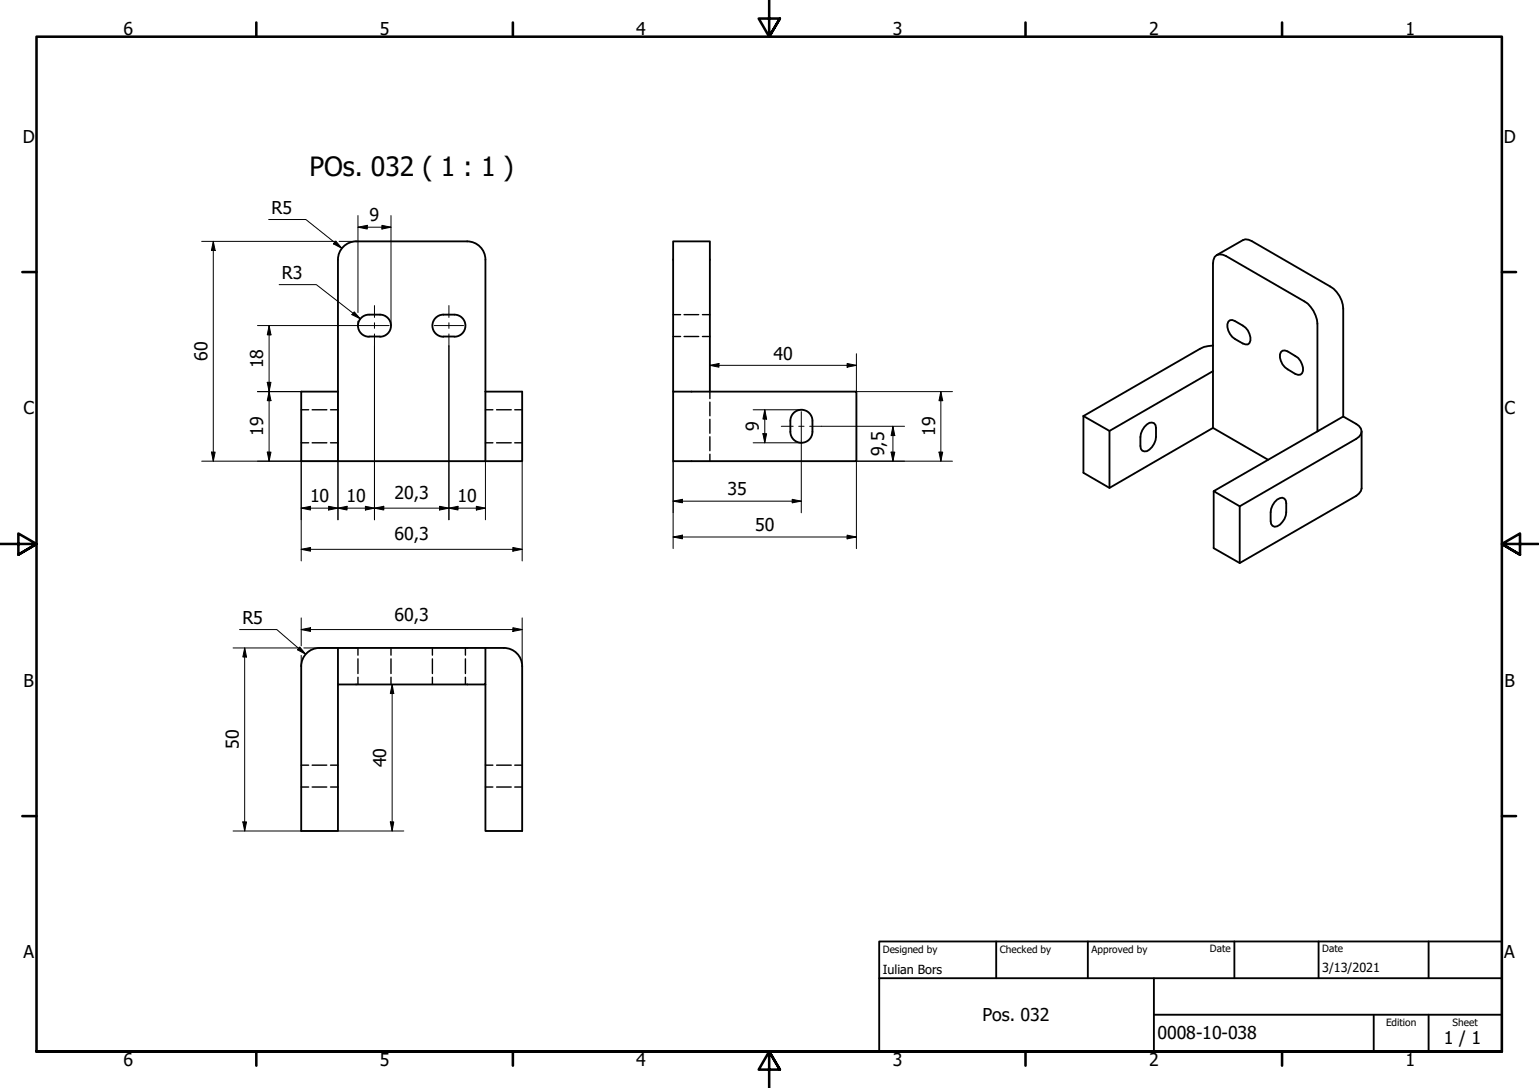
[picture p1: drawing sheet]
<svg xmlns="http://www.w3.org/2000/svg" width="420mm" height="297mm" viewBox="0 0 420 297" stroke-linecap="round" stroke-linejoin="round" font-family="sans-serif">
<!-- layer: Hidden (ISO) -->
<g fill="none" stroke="#000" stroke-width=".38">
<path d="M183.8 91.9h2M183.8 85.9h2M186.8 91.9h4M186.8 85.9h4M191.8 91.9h2M191.8 85.9h2M82.2 111.9h2.1M85.2 111.9h4M90.2 111.9h2.1M132.5 111.9h2.1M135.6 111.9h4M140.5 111.9h2.1"/>
<path d="M193.8 106.9v1.9M193.8 109.8v3.7M193.8 114.5v3.8M193.8 119.2v3.8M82.2 120.9h2.1M85.2 120.9h4M90.2 120.9h2.1M132.5 120.9h2.1M135.6 120.9h4M140.5 120.9h2.1M193.8 124v1.9M97.7 176.9v2"/>
<path d="M97.7 179.9v4M106.7 176.9v2M106.7 179.9v4M118 176.9v2M118 179.9v4M127.1 176.9v2M127.1 179.9v4M97.7 184.9v2M106.7 184.9v2M118 184.9v2M127.1 184.9v2M82.2 214.9h2.1"/>
<path d="M82.2 208.9h2.1M85.2 214.9h4M85.2 208.9h4M90.2 214.9h2.1M90.2 208.9h2.1M132.5 214.9h2.1M132.5 208.9h2.1M135.6 214.9h4M135.6 208.9h4M140.5 214.9h2.1M140.5 208.9h2.1"/>
</g>
<!-- layer: Visible (ISO) -->
<g fill="none" stroke="#000" stroke-width=".51">
<path d="M97.2 65.9h30.3a5 5 0 0 1 5 5v55M97.3 65.9a5 5 0 0 0-5 5v36M332.2 69.6l7.1-4 .7-.3 .9 .2 22.3 12.7a7.5 7.5 0 0 1 3.5 6.1v29.4M100.7 85.9a3 3 0 0 0-3 3 3 3 0 0 0 3 3M100.8 85.9a5.8 5.8 0 0 1 4.8 .7 3 3 0 0 1 1 3.3 3 3 0 0 1-2.9 2M100.8 91.9h3M121 91.9h3M121 85.9h3M121.1 85.9a3 3 0 0 0-3.1 3 3 3 0 0 0 3.1 3M124 85.9a3 3 0 0 1 3.1 3 3 3 0 0 1-3.1 3M331.2 94.3l-2.5 .4-1.1 .5-31.8 18.4M335.3 87.8l.5-.4h.6a7.7 7.7 0 0 1 4.7 3.8 2.2 2.2 0 0 1-.4 2.8 6.5 6.5 0 0 1-5.6-4.7z"/>
<path d="M349.7 96.1l.4-.4h.7a9.5 9.5 0 0 1 4.2 2.8 3.4 3.4 0 0 1 .5 3.4l-.5 .4h-.6a7.7 7.7 0 0 1-4.7-3.8l-.3-.9v-.8zM132.5 106.9h10.1v19h-60.4v-19h10.1v19M183.8 106.9v-41h10v41M183.8 106.9h50v19h-50zM215.8 117.9a3 3 0 0 0 3 3 3 3 0 0 0 3-3M215.8 114.9a3 3 0 0 1 3-3 3 3 0 0 1 3 3M215.8 114.9v3M221.8 114.9v3M295.8 113.6v15.5l7.1 4.1 28.3-16.4 15 8.7M302.9 117.7v15.5M312.4 116.6a2.02 2.02 0 0 1 2.7-1 5.9 5.9 0 0 1 0 5.5 3.3 3.3 0 0 1-2.7 2.1l-.6-.2a5.9 5.9 0 0 1 0-5.5zM331.2 116.8v-44.9a2.16 2.16 0 0 1 1-2.3 2.16 2.16 0 0 1 2.5 .3l21.4 12.4a7.9 7.9 0 0 1 3.6 6.1v29.4l7-4.1 3.6 2a2.14 2.14 0 0 1 1.4 2.1 2.14 2.14 0 0 1-1.4 2l-31.8 18.4"/>
<path d="M331.2 101.3l-28.3 16.4-7.1-4.1M359.7 117.8l-28.4 16.3 7.2 4.1M371.7 117.8v15.5l-.2 .7-.5 .7-.7 .7-31.8 18.3-7.2-4v-15.6M338.5 138.2v15.5M348 137.1a2.1 2.1 0 0 1 2.6-1 5.9 5.9 0 0 1 0 5.6 3.4 3.4 0 0 1-2.6 2.1l-.6-.2a5.9 5.9 0 0 1 0-5.6zM92.3 176.9h-5.1a5 5 0 0 0-5 5M132.5 176.9v10h-40.2M137.5 176.9h-45.2v10M137.6 176.9a5 5 0 0 1 5 5M82.2 181.8v45.1h10.1v-40M142.6 181.8v45.1h-10.1v-40"/>
</g>
<!-- layer: Border (ISO) -->
<g fill="none" stroke="#000" stroke-width=".7">
<path d="M70 6.1v3.9M140 6.1v3.9M210 0v10l-2.9-4.9h5.8l-2.9 4.9 2.9-4.9M280 6.1v3.9M350 6.1v3.9M6.1 74.3h3.9M410 74.3h3.9M0 148.5h10l-5-2.8v5.7l5-2.9-5 2.9M420 148.5h-10l5-2.8v5.7l-5-2.9 5 2.9M6.1 222.8h3.9M410 222.8h3.9M10 287.1v-277.1h400v277.1h-400h400"/>
<path d="M70 287.1v3.8M140 287.1v3.8M212.9 292l-2.9-4.9 2.9 4.9h-5.8l2.9-4.9v9.9M280 287.1v3.8M350 287.1v3.8"/>
</g>
<!-- layer: Title (ISO) -->
<path d="M240 257h170v30.1h-170zM272 257v10.1M297 257v10.1M337 257v10.1M360 257v10.1M390 257v10.1M240 267.1h170M315 277h95M315 267.1v20M375 277v10.1M390 277v10.1" fill="none" stroke="#000" stroke-width=".51"/>
<!-- layer: Centerline (ISO) -->
<path d="M98.2 88.9h8M102.2 83.4v3.3M102.2 88.1v1.5M102.2 91.2v3.2M118.6 88.9h8M122.6 83.4v3.3M122.6 88.1v1.5M122.6 91.2v3.2M213.3 116.4h3.2M218.1 116.4h1.4M218.8 112.4v8M221 116.4h3.3" fill="none" stroke="#000" stroke-width=".27"/>
<!-- layer: Dimension (ISO) -->
<g fill="none" stroke="#000" stroke-width=".27">
<path d="M73.3 59.9h10.2l9.8 7.9M97.7 58.9v26.4M106.7 58.9v30M55.1 65.9h36.7M58.2 65.9l.5 2.5h-1zM58.2 65.9v60M76.2 77.7h10.2l12 9.3M91.7 65.8l1.6 2-2.2-1.2zM92.6 65.9h4.6M97.7 62l2.6-.5v1zM97.7 62h9M104.3 61.5l2.4 .5-2.4 .5z"/>
<path d="M70.3 88.9h27.9M73.5 88.9l.5 2.5h-1zM73.5 88.9v37M96.7 85.1l1.7 1.9-2.3-1.1zM97.7 87.7v1.2M102.2 94.4v47.5M122.6 94.4v47.5M193.8 99.7l2.5-.5v1.1zM193.8 99.7h40M231.3 99.2l2.5 .5-2.5 .6zM233.8 96.6v10.3h26.2M70.3 106.9h11.9"/>
<path d="M73 104.4h1l-.5 2.5zM73.5 106.9l.5 2.5h-1zM92.3 106.9v35M132.5 106.9v35M205.6 111.9h13.2M208.3 118.4h1l-.5 2.5zM208.8 111.9l.5 2.5h-1zM208.8 111.9v9M224.3 116.4h22.7M243.8 116.4l.5 2.5h-1zM243.8 116.4v9.5M256.9 106.9l.5 2.5h-1.1z"/>
<path d="M256.9 106.9v19M55.1 125.9h37.2M57.7 123.4h1l-.5 2.5zM73 123.4h1l-.5 2.5zM82.2 138.7l2.6-.5v1zM82.2 138.7h50.3M82.2 125.9v27.2M89.7 138.2l2.6 .5-2.6 .5zM92.3 138.7l2.4-.5v1zM99.8 138.2l2.4 .5-2.4 .5zM102.2 138.7l2.6-.5v1zM120 138.2l2.6 .5-2.6 .5z"/>
<path d="M122.6 138.7l2.4-.5v1zM130 138.2l2.5 .5-2.5 .5zM142.6 125.9v27.2M183.8 136.8l2.5-.5v1zM183.8 136.8h35M183.8 125.9v23.9M205.6 120.9h13.2M216.3 136.3l2.5 .5-2.5 .5zM218.8 120.4v19.6M243.3 123.4h1l-.5 2.5zM256.3 123.4h1.1l-.5 2.5zM260 125.9h-26.2v23.9"/>
<path d="M82.2 150l2.6-.5v1zM82.2 150h60.4M140 149.5l2.6 .5-2.6 .5zM183.8 146.6l2.5-.5v1zM183.8 146.6h50M231.3 146.1l2.5 .5-2.5 .5zM63.6 176.9h18.2M65.4 171.9h10.2l7.8 6.7M66.8 176.9l.5 2.5h-1zM66.8 176.9v50M81.9 176.6l1.5 2-2.2-1.2zM82.2 171.9l2.6-.5v1z"/>
<path d="M82.2 168.7v7.6M82.2 178.9v2.9M82.2 171.9h60.4M82.9 176.9h14.3M140 171.4l2.6 .5-2.6 .5zM142.6 168.7v13.1M107.1 186.9l.4 2.4h-.9zM107.1 186.9v40M63.6 226.9h18.6M66.3 224.4h1l-.5 2.5zM92.3 226.9h17.9M106.6 224.4h.9l-.4 2.5z"/>
</g>
<g fill="#000">
<path d="M58.2 65.9l.5 2.5h-1z" fill-rule="evenodd"/>
<path d="M91.7 65.8l1.6 2-2.2-1.2z" fill-rule="evenodd"/>
<path d="M97.7 62l2.6-.5v1z" fill-rule="evenodd"/>
<path d="M104.3 61.5l2.4 .5-2.4 .5z" fill-rule="evenodd"/>
<path d="M73.5 88.9l.5 2.5h-1z" fill-rule="evenodd"/>
<path d="M96.7 85.1l1.7 1.9-2.3-1.1z" fill-rule="evenodd"/>
<path d="M193.8 99.7l2.5-.5v1.1z" fill-rule="evenodd"/>
<path d="M73 104.4h1l-.5 2.5z" fill-rule="evenodd"/>
<path d="M73.5 106.9l.5 2.5h-1z" fill-rule="evenodd"/>
<path d="M208.3 118.4h1l-.5 2.5z" fill-rule="evenodd"/>
<path d="M208.8 111.9l.5 2.5h-1z" fill-rule="evenodd"/>
<path d="M231.3 99.2l2.5 .5-2.5 .6z" fill-rule="evenodd"/>
<path d="M243.8 116.4l.5 2.5h-1z" fill-rule="evenodd"/>
<path d="M256.9 106.9l.5 2.5h-1.1z" fill-rule="evenodd"/>
<path d="M57.7 123.4h1l-.5 2.5z" fill-rule="evenodd"/>
<path d="M73 123.4h1l-.5 2.5z" fill-rule="evenodd"/>
<path d="M82.2 138.7l2.6-.5v1z" fill-rule="evenodd"/>
<path d="M89.7 138.2l2.6 .5-2.6 .5z" fill-rule="evenodd"/>
<path d="M92.3 138.7l2.4-.5v1z" fill-rule="evenodd"/>
<path d="M99.8 138.2l2.4 .5-2.4 .5z" fill-rule="evenodd"/>
<path d="M102.2 138.7l2.6-.5v1z" fill-rule="evenodd"/>
<path d="M120 138.2l2.6 .5-2.6 .5z" fill-rule="evenodd"/>
<path d="M122.6 138.7l2.4-.5v1z" fill-rule="evenodd"/>
<path d="M130 138.2l2.5 .5-2.5 .5z" fill-rule="evenodd"/>
<path d="M183.8 136.8l2.5-.5v1z" fill-rule="evenodd"/>
<path d="M216.3 136.3l2.5 .5-2.5 .5z" fill-rule="evenodd"/>
<path d="M243.3 123.4h1l-.5 2.5z" fill-rule="evenodd"/>
<path d="M256.3 123.4h1.1l-.5 2.5z" fill-rule="evenodd"/>
<path d="M82.2 150l2.6-.5v1z" fill-rule="evenodd"/>
<path d="M140 149.5l2.6 .5-2.6 .5z" fill-rule="evenodd"/>
<path d="M183.8 146.6l2.5-.5v1z" fill-rule="evenodd"/>
<path d="M231.3 146.1l2.5 .5-2.5 .5z" fill-rule="evenodd"/>
<path d="M66.8 176.9l.5 2.5h-1z" fill-rule="evenodd"/>
<path d="M81.9 176.6l1.5 2-2.2-1.2z" fill-rule="evenodd"/>
<path d="M82.2 171.9l2.6-.5v1z" fill-rule="evenodd"/>
<path d="M140 171.4l2.6 .5-2.6 .5z" fill-rule="evenodd"/>
<path d="M107.1 186.9l.4 2.4h-.9z" fill-rule="evenodd"/>
<path d="M66.3 224.4h1l-.5 2.5z" fill-rule="evenodd"/>
<path d="M106.6 224.4h.9l-.4 2.5z" fill-rule="evenodd"/>
</g>
<text font-size="7.2" x="84.5" y="47.9">POs. 032 ( 1 : 1 )</text>
<g font-size="4.8">
<text x="33.7" y="9.6">6</text>
<text x="103.7" y="9.6">5</text>
<text x="173.7" y="9.6">4</text>
<text x="243.7" y="9.6">3</text>
<text x="313.7" y="9.6">2</text>
<text x="383.7" y="9.6">1</text>
<text x="6.2" y="38.9">D</text>
<text x="410.5" y="38.9">D</text>
<text x="74.1" y="58.3">R5</text>
<text x="100.9" y="60.4">9</text>
<text x="77" y="76.1">R3</text>
<text x="56.6" y="98.5" transform="rotate(-90 56.6 98.5)">60</text>
<text x="71.9" y="100.5" transform="rotate(-90 71.9 100.5)">18</text>
<text x="211.1" y="98.2">40</text>
<text x="6.4" y="113.1">C</text>
<text x="410.7" y="113.1">C</text>
<text x="71.9" y="119" transform="rotate(-90 71.9 119)">19</text>
<text x="207.2" y="117.7" transform="rotate(-90 207.2 117.7)">9</text>
<text x="255.3" y="119" transform="rotate(-90 255.3 119)">19</text>
<text x="241.4" y="124.5" transform="rotate(-90 241.4 124.5)">9,5</text>
<text x="84.6" y="137.1">10</text>
<text x="94.6" y="137.1">10</text>
<text x="107.7" y="136.3">20,3</text>
<text x="124.9" y="137.1">10</text>
<text x="198.6" y="135.2">35</text>
<text x="107.7" y="147.6">60,3</text>
<text x="206.2" y="145">50</text>
<text x="66.2" y="170.3">R5</text>
<text x="107.7" y="169.5">60,3</text>
<text x="6.4" y="187.4">B</text>
<text x="410.7" y="187.4">B</text>
<text x="65.2" y="204.5" transform="rotate(-90 65.2 204.5)">50</text>
<text x="105.4" y="209.5" transform="rotate(-90 105.4 209.5)">40</text>
<text x="6.4" y="261.7">A</text>
<text x="410.7" y="261.7">A</text>
<text x="268.2" y="278.8">Pos. 032</text>
<text x="316" y="283.8">0008-10-038</text>
<text x="394.2" y="285">1 / 1</text>
<text x="33.7" y="290.9">6</text>
<text x="103.7" y="290.9">5</text>
<text x="173.7" y="290.9">4</text>
<text x="243.7" y="290.9">3</text>
<text x="313.7" y="290.9">2</text>
<text x="383.7" y="290.9">1</text>
</g>
<g font-size="3.4">
<text x="241" y="266">Iulian Bors</text>
<text x="361" y="265.5">3/13/2021</text>
</g>
<g font-size="2.7">
<text x="241" y="260.1">Designed by</text>
<text x="273" y="260.1">Checked by</text>
<text x="298" y="260.1">Approved by</text>
<text x="330.3" y="260">Date</text>
<text x="361" y="260">Date</text>
<text x="378.4" y="280.1">Edition</text>
<text x="396.6" y="280.1">Sheet</text>
</g>
</svg>
